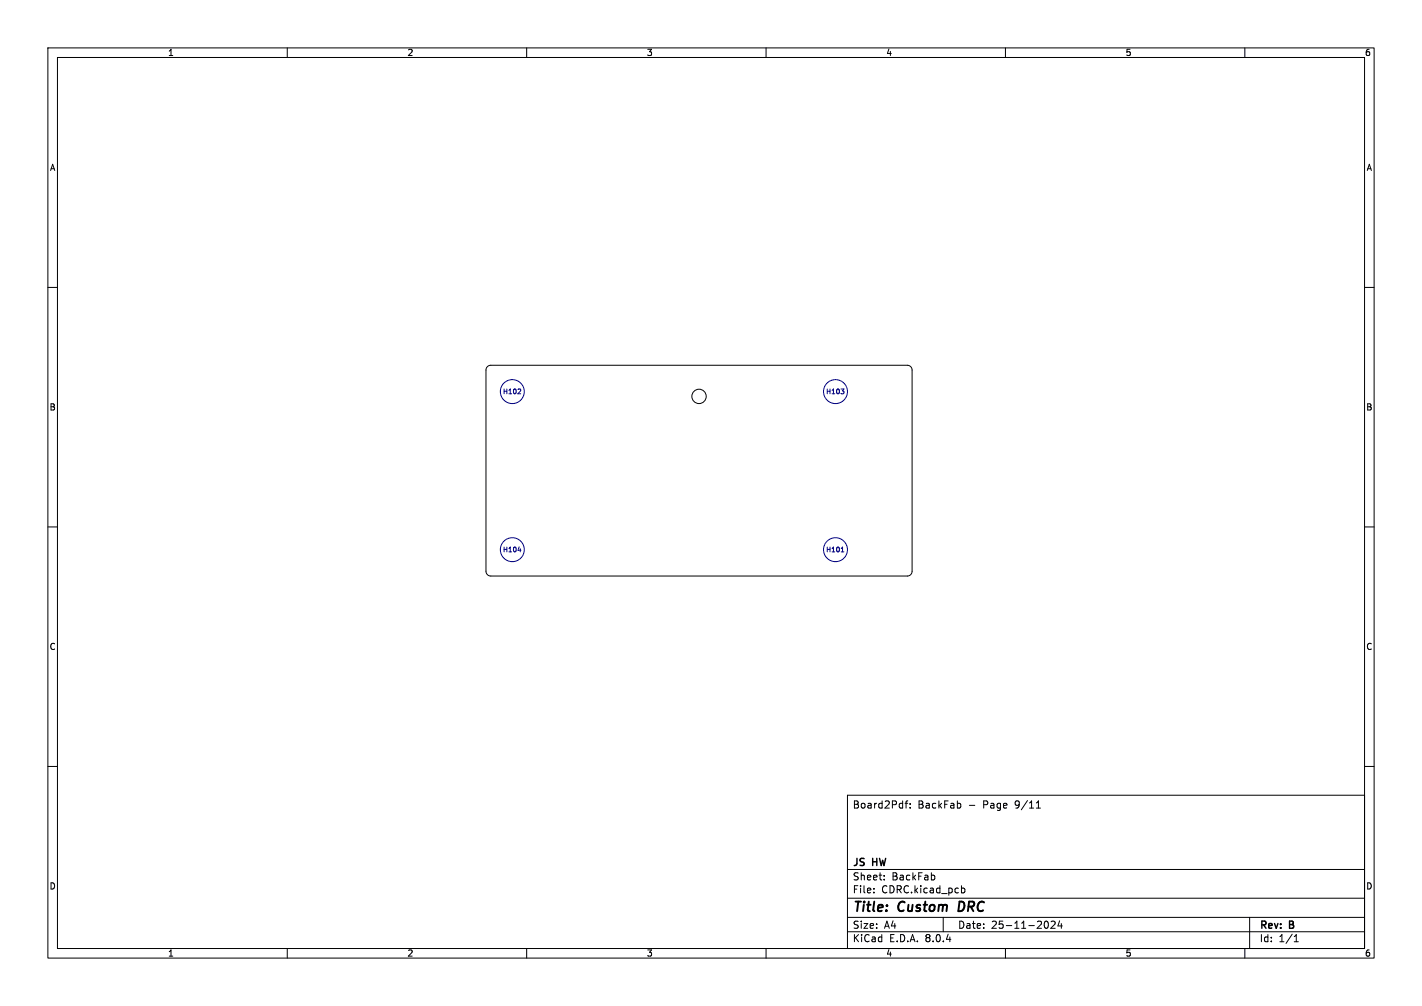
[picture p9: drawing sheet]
<svg xmlns="http://www.w3.org/2000/svg" width="297mm" height="210mm" viewBox="0 0 297 210" stroke-linecap="round" stroke-linejoin="round" font-family="sans-serif">
<g fill="none" stroke="#000080" stroke-width=".21">
<path d="M108.7 81.3v.3l-.6 .6h.7M175.6 81.2h.7l-.4 .4M176.2 81.6v.6M108.2 114.9h.6M175.7 115.2h.6M175.9 114.3l.1-.1v1"/>
<circle cx="107" cy="81.7" r="2.5"/>
<circle cx="174.5" cy="81.7" r="2.5"/>
<circle cx="107" cy="114.7" r="2.5"/>
<circle cx="174.5" cy="114.7" r="2.5"/>
</g>
<g fill="none" stroke="#000" stroke-width=".21">
<path d="M10 10h277v190h-277zM12 12h273v186h-273zM60 10v2M110 10v2M160 10v2M210 10v2M260 10v2M10 60h2M285 60h2M101.8 76.5l.7-.2h87a1 1 0 0 1 1 1v41.9a1 1 0 0 1-1 1h-87a1 1 0 0 1-1-1v-41.9zM10 110h2M285 110h2"/>
<path d="M10 160h2M285 160h2M177 166h108v32h-108zM189 167.7h.6M189.6 167.2l-.4 .2v1.3M190.1 168.6v.1M190.1 167.8v.1M200.5 167.8l.2 .2-.2 .6M216.5 168.7h.8M216.6 167.6l.3-.4v1.5M60 198v2M110 198v2"/>
<path d="M160 198v2M177 194.5h108M177 191.5h108M177 187.5h108M177 181.5h108M182.5 186.3v.1M182.5 185.5v.1M184.7 183.6v.1M184.7 182.8v.1M195.1 182.8l.1 .2-.1 .6M197 191.5v3M200.8 184.9v1.5"/>
<path d="M200.8 185.5l.4-.1 .3 .3-.1 .6h-.6M210 198v2M218.3 192.4l.2-.1a.8 .8 0 0 1 .5 .7 .8 .8 0 0 1-.5 .8l-.2-.1M219.5 192.4l.6-.1 .3 .4-.9 1.1h.9M221.3 192.2l-.3 1.1h.9M221.7 192.8v1M260 198v2M261 191.5v6.5M270.3 196.6h.9M270.3 195.5l.4-.4v1.5"/>
<circle cx="146" cy="82.7" r="1.5"/>
</g>
<path d="M200.4 188.2l-.2 2h.4" fill="none" stroke="#000" stroke-width=".4"/>
<g font-size="2.8">
<text x="178" y="190.9">Title:</text>
<text x="187.7" y="190.9">Custom</text>
<text x="201" y="190.9">DRC</text>
</g>
<g font-size="2.1">
<text x="178" y="169">Board2Pdf:</text>
<text x="191.7" y="169">BackFab</text>
<text x="202.3" y="169">-</text>
<text x="205.5" y="169">Page</text>
<text x="212.2" y="169">9/11</text>
<text x="178" y="184">Sheet:</text>
<text x="178" y="181.2">JS</text>
<text x="182.3" y="181.2">HW</text>
<text x="186.2" y="184">BackFab</text>
<text x="178" y="186.7">File:</text>
<text x="184.1" y="186.7">CDRC.kicad_pcb</text>
<text x="178" y="196.9">KiCad</text>
<text x="178" y="194.1">Size:</text>
<text x="184.7" y="194.1">A4</text>
<text x="185.7" y="196.9">E.D.A.</text>
<text x="193.3" y="196.9">8.0.4</text>
<text x="200" y="194.1">Date:</text>
<text x="207" y="194.1">25-11-2024</text>
<text x="263" y="194.3">Rev:</text>
<text x="263" y="196.9">Id:</text>
<text x="267.1" y="196.9">1/1</text>
<text x="269.4" y="194.3">B</text>
</g>
<g font-size="1.8">
<text x="35" y="11.9">1</text>
<text x="85" y="11.9">2</text>
<text x="135" y="11.9">3</text>
<text x="185" y="11.9">4</text>
<text x="235" y="11.9">5</text>
<text x="285" y="11.9">6</text>
<text x="10.3" y="35.9">A</text>
<text x="285.4" y="35.9">A</text>
<text x="10.3" y="85.9">B</text>
<text x="285.3" y="85.9">B</text>
<text x="10.3" y="135.9">C</text>
<text x="285.3" y="135.9">C</text>
<text x="10.3" y="185.9">D</text>
<text x="285.3" y="185.9">D</text>
<text x="35" y="199.9">1</text>
<text x="85" y="199.9">2</text>
<text x="135" y="199.9">3</text>
<text x="185" y="199.9">4</text>
<text x="235" y="199.9">5</text>
<text x="285" y="199.9">6</text>
</g>
<g font-size="1.4" fill="#000080">
<text x="104.9" y="82.5">H102</text>
<text x="172.4" y="82.5">H103</text>
<text x="104.9" y="115.5">H104</text>
<text x="172.4" y="115.5">H101</text>
</g>
</svg>
